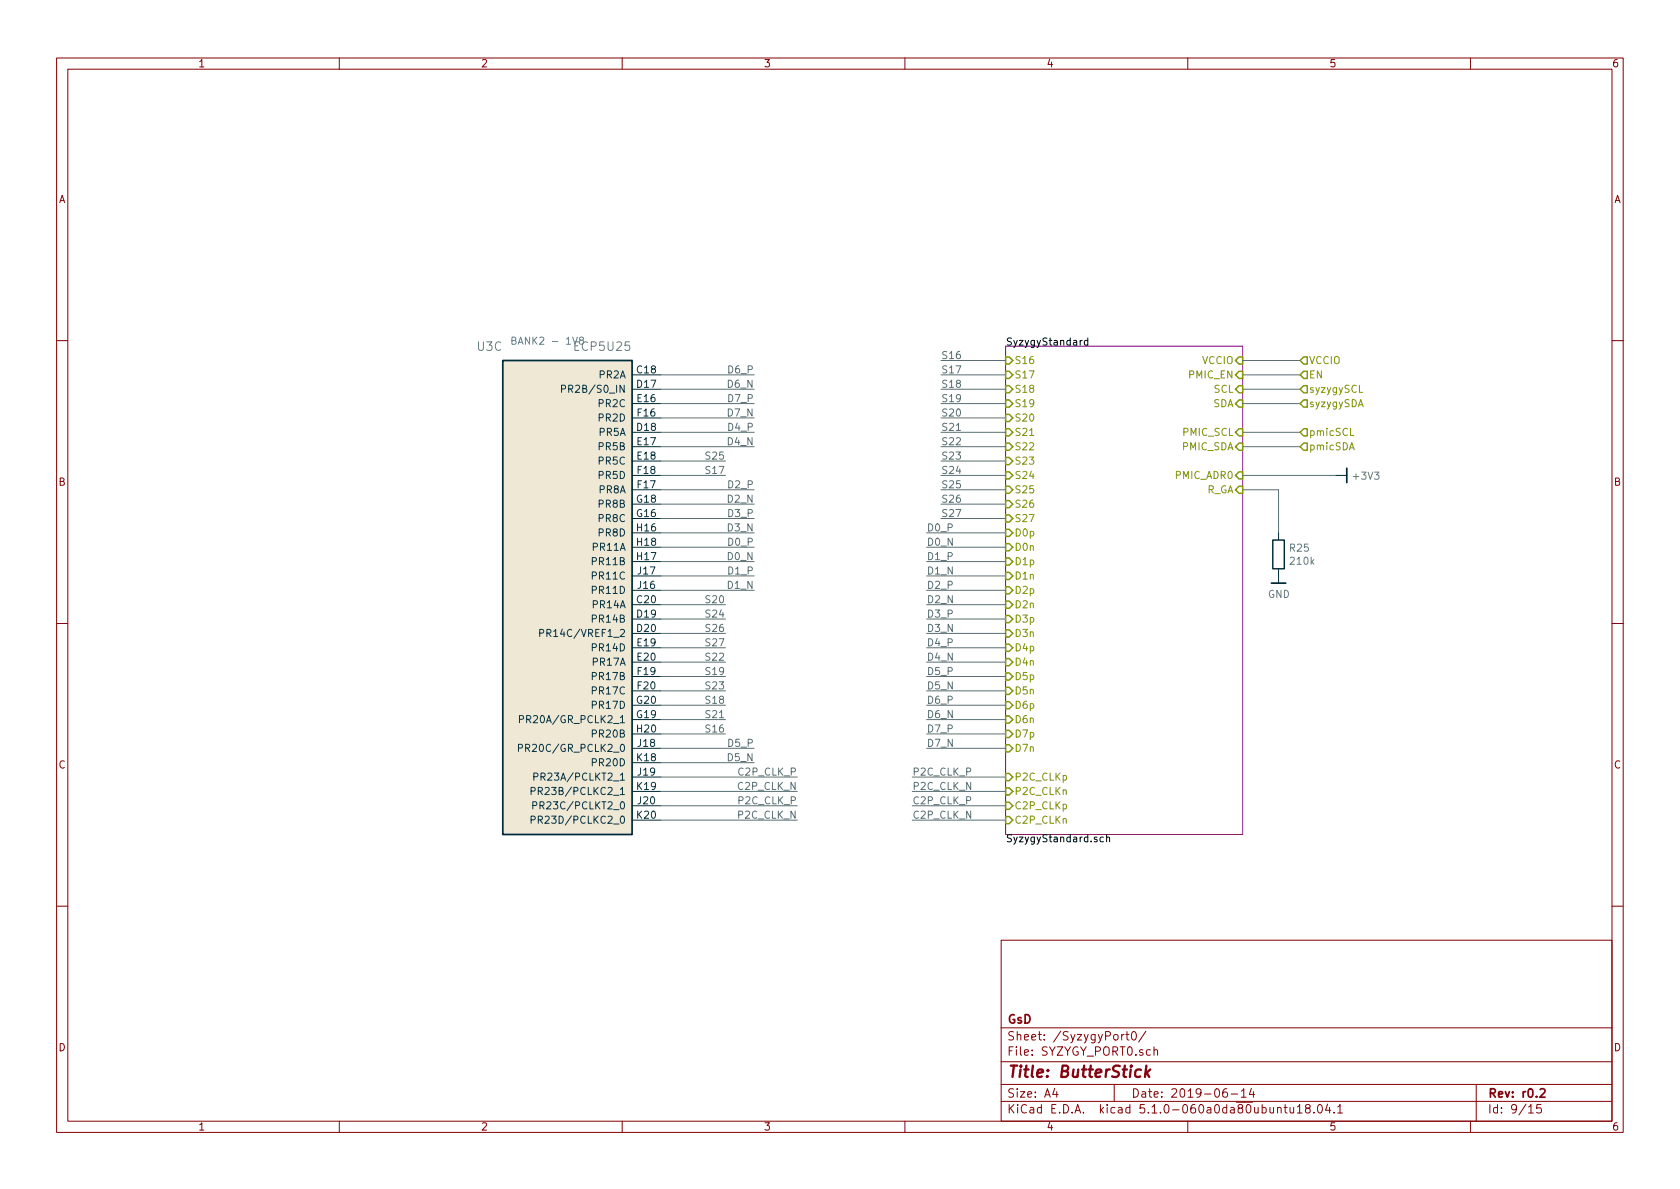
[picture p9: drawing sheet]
EESchema Schematic File Version 4
LIBS:ButterStick-cache
EELAYER 29 0
EELAYER END
$Descr A4 11693 8268
encoding utf-8
Sheet 9 15
Title "ButterStick"
Date "2019-06-14"
Rev "r0.2"
Comp "GsD"
Comment1 ""
Comment2 ""
Comment3 ""
Comment4 ""
$EndDescr
$Comp
L gkl_lattice:ECP5U25-BG381 U?
U 3 1
P 4600 2600
AR Path="/5AB8ACB7/5C80F1CC" Ref="U?"  Part="3" 
AR Path="/5C80F19A/5C80F1CC" Ref="U3"  Part="3" 
F 0 "U3" H 5700 2800 60  0000 L CNN
F 1 "ECP5U25" H 4800 2800 60  0000 L CNN
F 2 "gkl_housings_bga:caBGA_381_17x17" H 4600 2600 50  0001 C CNN
F 3 "" H 4600 2600 50  0001 C CNN
F 4 " 220-2052-ND " H -1650 1750 50  0001 C CNN "SN-DK"
F 5 "LFE5U-45F-8BG381C" H -1650 1750 50  0001 C CNN "PN"
F 6 "Lattice" H -1650 1750 50  0001 C CNN "Mfg"
	3    4600 2600
	-1   0    0    -1  
$EndComp
Text Notes 3550 2400 0    50   ~ 0
BANK2 - 1V8
$Sheet
S 7000 2400 1650 3400
U 5C812FEF
F0 "SyzygyStandard" 50
F1 "SyzygyStandard.sch" 50
F2 "S16" I L 7000 2500 50 
F3 "S17" I L 7000 2600 50 
F4 "S18" I L 7000 2700 50 
F5 "S19" I L 7000 2800 50 
F6 "S20" I L 7000 2900 50 
F7 "S21" I L 7000 3000 50 
F8 "S22" I L 7000 3100 50 
F9 "S23" I L 7000 3200 50 
F10 "S24" I L 7000 3300 50 
F11 "S25" I L 7000 3400 50 
F12 "S26" I L 7000 3500 50 
F13 "S27" I L 7000 3600 50 
F14 "D0p" I L 7000 3700 50 
F15 "D0n" I L 7000 3800 50 
F16 "D1p" I L 7000 3900 50 
F17 "D1n" I L 7000 4000 50 
F18 "D2p" I L 7000 4100 50 
F19 "D2n" I L 7000 4200 50 
F20 "D3p" I L 7000 4300 50 
F21 "D3n" I L 7000 4400 50 
F22 "D4p" I L 7000 4500 50 
F23 "D4n" I L 7000 4600 50 
F24 "D5p" I L 7000 4700 50 
F25 "D5n" I L 7000 4800 50 
F26 "D6p" I L 7000 4900 50 
F27 "D6n" I L 7000 5000 50 
F28 "D7p" I L 7000 5100 50 
F29 "D7n" I L 7000 5200 50 
F30 "P2C_CLKp" I L 7000 5400 50 
F31 "P2C_CLKn" I L 7000 5500 50 
F32 "C2P_CLKp" I L 7000 5600 50 
F33 "C2P_CLKn" I L 7000 5700 50 
F34 "SCL" I R 8650 2700 50 
F35 "SDA" I R 8650 2800 50 
F36 "PMIC_SCL" I R 8650 3000 50 
F37 "PMIC_SDA" I R 8650 3100 50 
F38 "PMIC_ADR0" I R 8650 3300 50 
F39 "VCCIO" I R 8650 2500 50 
F40 "R_GA" I R 8650 3400 50 
F41 "PMIC_EN" I R 8650 2600 50 
$EndSheet
Wire Wire Line
	7000 2500 6550 2500
Wire Wire Line
	7000 2600 6550 2600
Wire Wire Line
	7000 2700 6550 2700
Wire Wire Line
	7000 2800 6550 2800
Wire Wire Line
	7000 2900 6550 2900
Wire Wire Line
	7000 3000 6550 3000
Wire Wire Line
	7000 3100 6550 3100
Wire Wire Line
	7000 3200 6550 3200
Wire Wire Line
	7000 3300 6550 3300
Wire Wire Line
	7000 3400 6550 3400
Wire Wire Line
	7000 3500 6550 3500
Wire Wire Line
	7000 3600 6550 3600
Wire Wire Line
	7000 3700 6450 3700
Wire Wire Line
	7000 3800 6450 3800
Wire Wire Line
	7000 3900 6450 3900
Wire Wire Line
	7000 4000 6450 4000
Wire Wire Line
	7000 4100 6450 4100
Wire Wire Line
	7000 4200 6450 4200
Wire Wire Line
	7000 4300 6450 4300
Wire Wire Line
	7000 4400 6450 4400
Wire Wire Line
	7000 4500 6450 4500
Wire Wire Line
	7000 4600 6450 4600
Wire Wire Line
	7000 4700 6450 4700
Wire Wire Line
	7000 4800 6450 4800
Wire Wire Line
	7000 4900 6450 4900
Wire Wire Line
	7000 5000 6450 5000
Wire Wire Line
	7000 5100 6450 5100
Wire Wire Line
	7000 5200 6450 5200
Wire Wire Line
	7000 5400 6350 5400
Wire Wire Line
	7000 5500 6350 5500
Wire Wire Line
	7000 5600 6350 5600
Wire Wire Line
	7000 5700 6350 5700
Text Label 6550 2500 0    50   ~ 0
S16
Text Label 6550 2600 0    50   ~ 0
S17
Text Label 6550 2700 0    50   ~ 0
S18
Text Label 6550 2800 0    50   ~ 0
S19
Text Label 6550 2900 0    50   ~ 0
S20
Text Label 6550 3000 0    50   ~ 0
S21
Text Label 6550 3100 0    50   ~ 0
S22
Text Label 6550 3200 0    50   ~ 0
S23
Text Label 6550 3300 0    50   ~ 0
S24
Text Label 6550 3400 0    50   ~ 0
S25
Text Label 6550 3500 0    50   ~ 0
S26
Text Label 6550 3600 0    50   ~ 0
S27
Text Label 6450 3700 0    50   ~ 0
D0_P
Text Label 6450 3800 0    50   ~ 0
D0_N
Text Label 6450 3900 0    50   ~ 0
D1_P
Text Label 6450 4000 0    50   ~ 0
D1_N
Text Label 6450 4100 0    50   ~ 0
D2_P
Text Label 6450 4200 0    50   ~ 0
D2_N
Text Label 6450 4300 0    50   ~ 0
D3_P
Text Label 6450 4400 0    50   ~ 0
D3_N
Text Label 6450 4500 0    50   ~ 0
D4_P
Text Label 6450 4600 0    50   ~ 0
D4_N
Text Label 6450 4700 0    50   ~ 0
D5_P
Text Label 6450 4800 0    50   ~ 0
D5_N
Text Label 6450 4900 0    50   ~ 0
D6_P
Text Label 6450 5000 0    50   ~ 0
D6_N
Text Label 6450 5100 0    50   ~ 0
D7_P
Text Label 6450 5200 0    50   ~ 0
D7_N
Text Label 6350 5400 0    50   ~ 0
P2C_CLK_P
Text Label 6350 5500 0    50   ~ 0
P2C_CLK_N
Text Label 6350 5600 0    50   ~ 0
C2P_CLK_P
Text Label 6350 5700 0    50   ~ 0
C2P_CLK_N
Wire Wire Line
	4600 5100 5050 5100
Wire Wire Line
	4600 3300 5050 3300
Wire Wire Line
	4600 4900 5050 4900
Wire Wire Line
	4600 4700 5050 4700
Wire Wire Line
	4600 4200 5050 4200
Wire Wire Line
	4600 5000 5050 5000
Wire Wire Line
	4600 4600 5050 4600
Wire Wire Line
	4600 4800 5050 4800
Wire Wire Line
	4600 4300 5050 4300
Wire Wire Line
	4600 3200 5050 3200
Wire Wire Line
	4600 4400 5050 4400
Wire Wire Line
	4600 4500 5050 4500
Wire Wire Line
	4600 3800 5250 3800
Wire Wire Line
	4600 3900 5250 3900
Wire Wire Line
	4600 4000 5250 4000
Wire Wire Line
	4600 4100 5250 4100
Wire Wire Line
	4600 3400 5250 3400
Wire Wire Line
	4600 3500 5250 3500
Wire Wire Line
	4600 3600 5250 3600
Wire Wire Line
	4600 3700 5250 3700
Wire Wire Line
	4600 3000 5250 3000
Wire Wire Line
	4600 3100 5250 3100
Wire Wire Line
	4600 5200 5250 5200
Wire Wire Line
	4600 5300 5250 5300
Wire Wire Line
	4600 2600 5250 2600
Wire Wire Line
	4600 2700 5250 2700
Wire Wire Line
	4600 2800 5250 2800
Wire Wire Line
	4600 2900 5250 2900
Wire Wire Line
	4600 5600 5550 5600
Wire Wire Line
	4600 5700 5550 5700
Text Label 5050 5100 2    50   ~ 0
S16
Text Label 5050 3300 2    50   ~ 0
S17
Text Label 5050 4900 2    50   ~ 0
S18
Text Label 5050 4700 2    50   ~ 0
S19
Text Label 5050 4200 2    50   ~ 0
S20
Text Label 5050 5000 2    50   ~ 0
S21
Text Label 5050 4600 2    50   ~ 0
S22
Text Label 5050 4800 2    50   ~ 0
S23
Text Label 5050 4300 2    50   ~ 0
S24
Text Label 5050 3200 2    50   ~ 0
S25
Text Label 5050 4400 2    50   ~ 0
S26
Text Label 5050 4500 2    50   ~ 0
S27
Text Label 5250 3800 2    50   ~ 0
D0_P
Text Label 5250 3900 2    50   ~ 0
D0_N
Text Label 5250 4000 2    50   ~ 0
D1_P
Text Label 5250 4100 2    50   ~ 0
D1_N
Text Label 5250 3400 2    50   ~ 0
D2_P
Text Label 5250 3500 2    50   ~ 0
D2_N
Text Label 5250 3600 2    50   ~ 0
D3_P
Text Label 5250 3700 2    50   ~ 0
D3_N
Text Label 5250 3000 2    50   ~ 0
D4_P
Text Label 5250 3100 2    50   ~ 0
D4_N
Text Label 5250 5200 2    50   ~ 0
D5_P
Text Label 5250 5300 2    50   ~ 0
D5_N
Text Label 5250 2600 2    50   ~ 0
D6_P
Text Label 5250 2700 2    50   ~ 0
D6_N
Text Label 5250 2800 2    50   ~ 0
D7_P
Text Label 5250 2900 2    50   ~ 0
D7_N
Text Label 5550 5600 2    50   ~ 0
P2C_CLK_P
Text Label 5550 5700 2    50   ~ 0
P2C_CLK_N
Text HLabel 9050 2500 2    50   Input ~ 0
VCCIO
Wire Wire Line
	8650 3400 8900 3400
Wire Wire Line
	8900 3400 8900 3700
$Comp
L Device:R R?
U 1 1
P 8900 3850
AR Path="/5C80F1A0/5C99D18A" Ref="R?"  Part="1" 
AR Path="/5C80F19A/5C99D18A" Ref="R25"  Part="1" 
F 0 "R25" H 8970 3896 50  0000 L CNN
F 1 "210k" H 8970 3805 50  0000 L CNN
F 2 "pkl_dipol:R_0402" V 8830 3850 50  0001 C CNN
F 3 "~" H 8900 3850 50  0001 C CNN
F 4 "Stackpole Electronics Inc" H 0   0   50  0001 C CNN "Mfg"
F 5 "RMCF0402FT210K" H 0   0   50  0001 C CNN "PN"
F 6 "1%" H 0   0   50  0001 C CNN "Tol"
	1    8900 3850
	1    0    0    -1  
$EndComp
$Comp
L gkl_power:GND #PWR?
U 1 1
P 8900 4000
AR Path="/5C80F1A0/5C99D191" Ref="#PWR?"  Part="1" 
AR Path="/5C80F19A/5C99D191" Ref="#PWR0212"  Part="1" 
F 0 "#PWR0212" H 8900 3750 50  0001 C CNN
F 1 "GND" H 8903 3874 50  0000 C CNN
F 2 "" H 8800 3650 50  0001 C CNN
F 3 "" H 8900 4000 50  0001 C CNN
	1    8900 4000
	1    0    0    -1  
$EndComp
Wire Wire Line
	8650 3300 9300 3300
Wire Wire Line
	8650 2500 9050 2500
Wire Wire Line
	8650 2700 9050 2700
Wire Wire Line
	8650 2800 9050 2800
Wire Wire Line
	8650 3000 9050 3000
Wire Wire Line
	8650 3100 9050 3100
Text HLabel 9050 2700 2    50   Input ~ 0
syzygySCL
Text HLabel 9050 2800 2    50   Input ~ 0
syzygySDA
Text HLabel 9050 3000 2    50   Input ~ 0
pmicSCL
Text HLabel 9050 3100 2    50   Input ~ 0
pmicSDA
$Comp
L gkl_power:+3V3 #PWR0213
U 1 1
P 9300 3300
F 0 "#PWR0213" H 9300 3150 50  0001 C CNN
F 1 "+3V3" V 9303 3406 50  0000 L CNN
F 2 "" H 9300 3300 50  0001 C CNN
F 3 "" H 9300 3300 50  0001 C CNN
	1    9300 3300
	0    1    1    0   
$EndComp
Wire Wire Line
	8650 2600 9050 2600
Text HLabel 9050 2600 2    50   Input ~ 0
EN
Text Label 5550 5500 2    50   ~ 0
C2P_CLK_N
Text Label 5550 5400 2    50   ~ 0
C2P_CLK_P
Wire Wire Line
	4600 5500 5550 5500
Wire Wire Line
	4600 5400 5550 5400
$EndSCHEMATC
